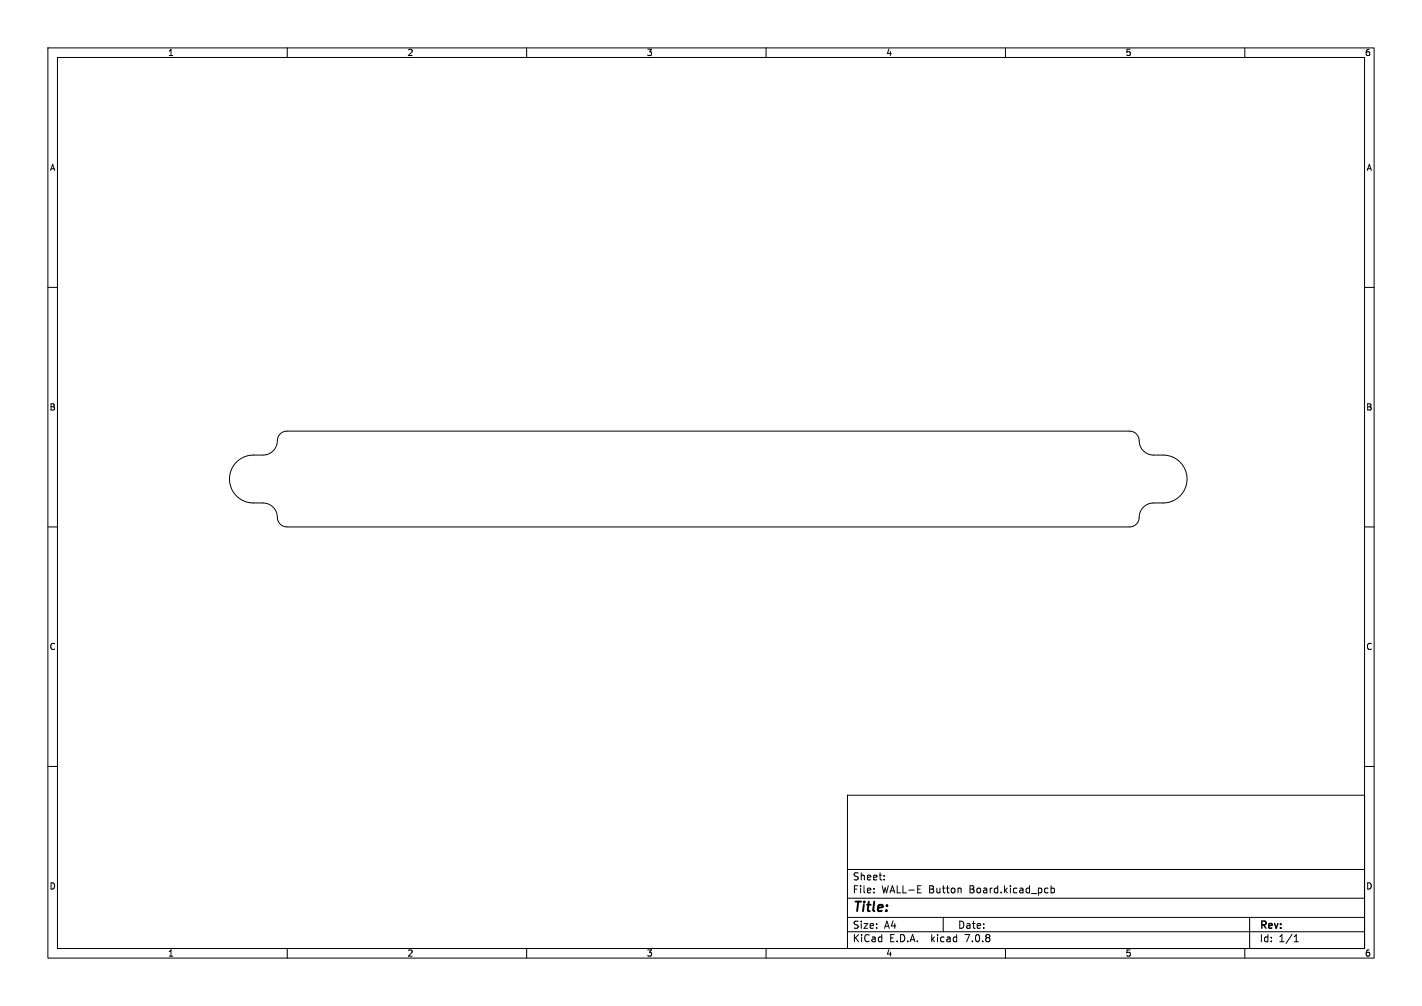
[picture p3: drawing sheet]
<svg xmlns="http://www.w3.org/2000/svg" width="297mm" height="210mm" viewBox="0 0 297 210" stroke-linecap="round" stroke-linejoin="round" font-family="sans-serif">
<g fill="none" stroke="#000" stroke-width=".21">
<path d="M10 10h277v190h-277zM12 12h273v186h-273zM60 10v2M110 10v2M160 10v2M210 10v2M260 10v2M10 60h2M285 60h2M49.3 96.5a5 5 0 0 1 3.6-1.5h2a3.2 3.2 0 0 0 3.1-3.6 2 2 0 0 1 1.9-1.4h176a2.14 2.14 0 0 1 2.1 2.5 3 3 0 0 0 2.9 2.5h2a5 5 0 0 1 5 5 5 5 0 0 1-5 5h-2a3.2 3.2 0 0 0-3.1 3.6 2 2 0 0 1-1.9 1.4h-176a2.14 2.14 0 0 1-2-2.5 3 3 0 0 0-3-2.5h-2a5 5 0 0 1-4.6-3 5 5 0 0 1 1-5.5zM10 110h2M285 110h2"/>
<path d="M10 160h2M285 160h2M177 166h108v32h-108zM60 198v2M110 198v2M160 198v2M177 194.5h108M177 191.5h108M177 187.5h108M177 181.5h108M182.5 186.3v.1M182.5 185.5v.1"/>
<path d="M184.7 183.6v.1M184.7 182.8v.1M197 191.5v3M200.5 185.4l.2 .2v.8M210 198v2M218.7 185.4l.2 .1M218.9 186.3l-.2 .1M219.5 184.9v1.5M219.5 185.5l.5-.1 .2 .3-.1 .6h-.6M260 198v2M261 191.5v6.5M270.3 196.6h.9"/>
<path d="M270.3 195.5l.4-.4v1.5"/>
</g>
<text font-size="2.8" x="178" y="190.9">Title:</text>
<g font-size="2.1">
<text x="178" y="184">Sheet:</text>
<text x="178" y="186.7">File:</text>
<text x="184.1" y="186.7">WALL-E</text>
<text x="194" y="186.7">Button</text>
<text x="202.6" y="186.7">Board.kicad_pcb</text>
<text x="178" y="196.9">KiCad</text>
<text x="178" y="194.1">Size:</text>
<text x="184.7" y="194.1">A4</text>
<text x="185.7" y="196.9">E.D.A.</text>
<text x="194.6" y="196.9">kicad</text>
<text x="200" y="194.1">Date:</text>
<text x="201.8" y="196.9">7.0.8</text>
<text x="263" y="194.3">Rev:</text>
<text x="263" y="196.9">Id:</text>
<text x="267.1" y="196.9">1/1</text>
</g>
<g font-size="1.8">
<text x="35" y="11.9">1</text>
<text x="85" y="11.9">2</text>
<text x="135" y="11.9">3</text>
<text x="185" y="11.9">4</text>
<text x="235" y="11.9">5</text>
<text x="285" y="11.9">6</text>
<text x="10.3" y="35.9">A</text>
<text x="285.4" y="35.9">A</text>
<text x="10.3" y="85.9">B</text>
<text x="285.3" y="85.9">B</text>
<text x="10.3" y="135.9">C</text>
<text x="285.3" y="135.9">C</text>
<text x="10.3" y="185.9">D</text>
<text x="285.3" y="185.9">D</text>
<text x="35" y="199.9">1</text>
<text x="85" y="199.9">2</text>
<text x="135" y="199.9">3</text>
<text x="185" y="199.9">4</text>
<text x="235" y="199.9">5</text>
<text x="285" y="199.9">6</text>
</g>
</svg>
